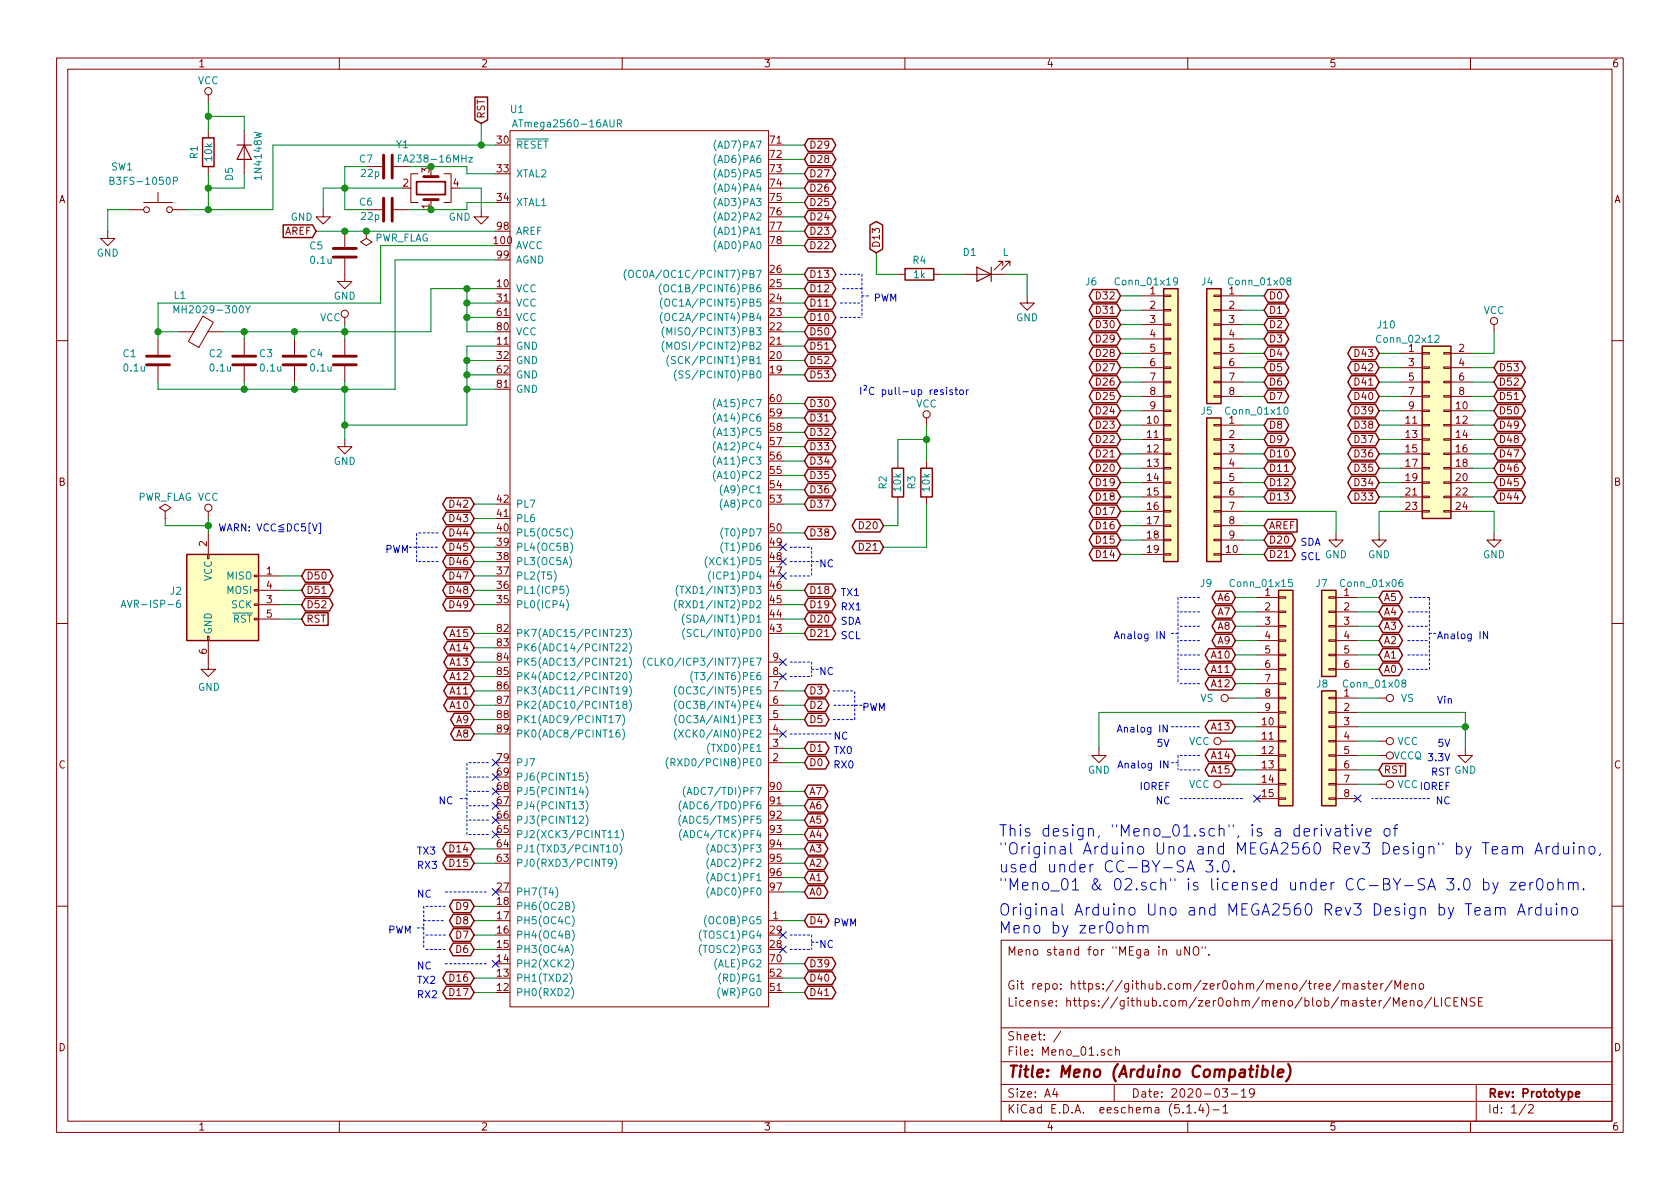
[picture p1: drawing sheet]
EESchema Schematic File Version 4
LIBS:Meno_01-cache
EELAYER 30 0
EELAYER END
$Descr A4 11693 8268
encoding utf-8
Sheet 1 2
Title "Meno (Arduino Compatible)"
Date "2020-03-19"
Rev "Prototype"
Comp ""
Comment1 "License: https://github.com/zer0ohm/meno/blob/master/Meno/LICENSE"
Comment2 "Git repo: https://github.com/zer0ohm/meno/tree/master/Meno"
Comment3 ""
Comment4 "Meno stand for \"MEga in uNO\"."
$EndDescr
Text GLabel 3350 850  1    50   Input ~ 0
RST
Wire Wire Line
	3450 1000 3350 1000
Text GLabel 5600 6200 2    50   BiDi ~ 0
A0
Text GLabel 5600 6100 2    50   BiDi ~ 0
A1
Text GLabel 5600 6000 2    50   BiDi ~ 0
A2
Text GLabel 5600 5900 2    50   BiDi ~ 0
A3
Text GLabel 5600 5800 2    50   BiDi ~ 0
A4
Text GLabel 5600 5700 2    50   BiDi ~ 0
A5
Text GLabel 5600 5600 2    50   BiDi ~ 0
A6
Text GLabel 5600 5500 2    50   BiDi ~ 0
A7
Wire Wire Line
	5600 6200 5450 6200
Wire Wire Line
	5450 6100 5600 6100
Wire Wire Line
	5600 6000 5450 6000
Wire Wire Line
	5450 5900 5600 5900
Wire Wire Line
	5600 5800 5450 5800
Wire Wire Line
	5450 5700 5600 5700
Wire Wire Line
	5600 5600 5450 5600
Wire Wire Line
	5450 5500 5600 5500
Wire Wire Line
	3450 5100 3300 5100
Text GLabel 3300 5100 0    50   BiDi ~ 0
A8
Text GLabel 3300 5000 0    50   BiDi ~ 0
A9
Text GLabel 3300 4900 0    50   BiDi ~ 0
A10
Wire Wire Line
	3450 5000 3300 5000
Wire Wire Line
	3450 4900 3300 4900
Text GLabel 3300 4800 0    50   BiDi ~ 0
A11
Text GLabel 3300 4700 0    50   BiDi ~ 0
A12
Text GLabel 3300 4600 0    50   BiDi ~ 0
A13
Wire Wire Line
	3450 4800 3300 4800
Wire Wire Line
	3300 4700 3450 4700
Wire Wire Line
	3450 4600 3300 4600
Text GLabel 3300 4500 0    50   BiDi ~ 0
A14
Text GLabel 3300 4400 0    50   BiDi ~ 0
A15
Wire Wire Line
	3450 4500 3300 4500
Wire Wire Line
	3300 4400 3450 4400
$Comp
L Connector:AVR-ISP-6 J2
U 1 1
P 1550 4200
F 0 "J2" H 1271 4296 50  0000 R CNN
F 1 "AVR-ISP-6" H 1271 4205 50  0000 R CNN
F 2 "Connector_PinHeader_2.54mm:PinHeader_2x03_P2.54mm_Vertical" V 1300 4250 50  0001 C CNN
F 3 " ~" H 275 3650 50  0001 C CNN
	1    1550 4200
	1    0    0    -1  
$EndComp
$Comp
L power:VCC #PWR03
U 1 1
P 1450 3600
F 0 "#PWR03" H 1450 3450 50  0001 C CNN
F 1 "VCC" H 1450 3750 50  0000 C CNN
F 2 "" H 1450 3600 50  0001 C CNN
F 3 "" H 1450 3600 50  0001 C CNN
	1    1450 3600
	1    0    0    -1  
$EndComp
$Comp
L power:GND #PWR04
U 1 1
P 1450 4600
F 0 "#PWR04" H 1450 4350 50  0001 C CNN
F 1 "GND" H 1455 4427 50  0000 C CNN
F 2 "" H 1450 4600 50  0001 C CNN
F 3 "" H 1450 4600 50  0001 C CNN
	1    1450 4600
	1    0    0    -1  
$EndComp
Text GLabel 2100 4300 2    50   Input ~ 0
RST
Wire Wire Line
	2100 4300 1950 4300
Wire Wire Line
	2100 4200 1950 4200
Wire Wire Line
	2100 4000 1950 4000
Wire Wire Line
	1950 4100 2100 4100
Text Notes 2250 3700 2    50   ~ 0
WARN: VCC≦DC5[V]
Text GLabel 5600 5300 2    50   BiDi ~ 0
D0
Text GLabel 5600 5200 2    50   BiDi ~ 0
D1
Wire Wire Line
	5450 5200 5600 5200
Wire Wire Line
	5600 5300 5450 5300
Text GLabel 5600 4300 2    50   BiDi ~ 0
D20
Text GLabel 5600 4400 2    50   BiDi ~ 0
D21
Wire Wire Line
	5600 4400 5450 4400
Wire Wire Line
	5450 4300 5600 4300
Text GLabel 5600 4200 2    50   BiDi ~ 0
D19
Text Notes 5950 5350 2    50   ~ 0
RX0
Wire Wire Line
	5600 4200 5450 4200
Text GLabel 5600 4100 2    50   BiDi ~ 0
D18
Wire Wire Line
	5600 4100 5450 4100
Text GLabel 5600 4800 2    50   BiDi ~ 0
D3
Text GLabel 5600 4900 2    50   BiDi ~ 0
D2
Wire Wire Line
	5600 4900 5450 4900
Wire Wire Line
	5450 5000 5600 5000
Text GLabel 5600 5000 2    50   BiDi ~ 0
D5
Wire Wire Line
	5600 4800 5450 4800
Text GLabel 5600 3700 2    50   BiDi ~ 0
D38
Wire Wire Line
	5600 3700 5450 3700
Text GLabel 5600 6400 2    50   BiDi ~ 0
D4
Wire Wire Line
	5450 6400 5600 6400
Wire Wire Line
	3450 4200 3300 4200
Text GLabel 3300 4100 0    50   BiDi ~ 0
D48
Text GLabel 3300 4000 0    50   BiDi ~ 0
D47
Text GLabel 3300 3900 0    50   BiDi ~ 0
D46
Text GLabel 3300 3800 0    50   BiDi ~ 0
D45
Wire Wire Line
	3300 4100 3450 4100
Wire Wire Line
	3300 4000 3450 4000
Wire Wire Line
	3300 3900 3450 3900
Wire Wire Line
	3300 3800 3450 3800
Text GLabel 3300 3700 0    50   BiDi ~ 0
D44
Text GLabel 3300 3600 0    50   BiDi ~ 0
D43
Text GLabel 3300 3500 0    50   BiDi ~ 0
D42
Wire Wire Line
	3450 3700 3300 3700
Wire Wire Line
	3300 3600 3450 3600
Wire Wire Line
	3450 3500 3300 3500
Text Notes 2850 3850 2    50   ~ 0
PWM
Text Notes 5850 4450 0    50   ~ 0
SCL
Text Notes 5850 4350 0    50   ~ 0
SDA
Text GLabel 5600 6900 2    50   BiDi ~ 0
D41
Wire Wire Line
	5450 6900 5600 6900
Text GLabel 5600 6800 2    50   BiDi ~ 0
D40
Wire Wire Line
	5600 6800 5450 6800
Text GLabel 5600 3500 2    50   BiDi ~ 0
D37
Text GLabel 5600 3400 2    50   BiDi ~ 0
D36
Text GLabel 5600 3300 2    50   BiDi ~ 0
D35
Text GLabel 5600 3200 2    50   BiDi ~ 0
D34
Text GLabel 5600 3100 2    50   BiDi ~ 0
D33
Text GLabel 5600 3000 2    50   BiDi ~ 0
D32
Text GLabel 5600 2900 2    50   BiDi ~ 0
D31
Text GLabel 5600 2800 2    50   BiDi ~ 0
D30
Wire Wire Line
	5600 3500 5450 3500
Wire Wire Line
	5450 3400 5600 3400
Wire Wire Line
	5600 3300 5450 3300
Wire Wire Line
	5450 3200 5600 3200
Wire Wire Line
	5600 3100 5450 3100
Wire Wire Line
	5450 3000 5600 3000
Wire Wire Line
	5450 2900 5600 2900
Wire Wire Line
	5450 2800 5600 2800
Text GLabel 3300 6000 0    50   BiDi ~ 0
D15
Text Notes 2900 6050 0    50   ~ 0
RX3
Wire Wire Line
	3450 5900 3300 5900
Text GLabel 3300 5900 0    50   BiDi ~ 0
D14
Wire Wire Line
	3300 6000 3450 6000
Text Notes 2900 5950 0    50   ~ 0
TX3
Text GLabel 5600 6700 2    50   BiDi ~ 0
D39
Wire Wire Line
	5450 6700 5600 6700
Text Notes 5850 4150 0    50   ~ 0
TX1
Text Notes 5850 4250 0    50   ~ 0
RX1
$Comp
L power:VCC #PWR07
U 1 1
P 2400 2250
F 0 "#PWR07" H 2400 2100 50  0001 C CNN
F 1 "VCC" H 2300 2300 50  0000 C CNN
F 2 "" H 2400 2250 50  0001 C CNN
F 3 "" H 2400 2250 50  0001 C CNN
	1    2400 2250
	1    0    0    -1  
$EndComp
Text GLabel 2100 4200 2    50   BiDi ~ 0
D52
Text GLabel 2100 4100 2    50   BiDi ~ 0
D51
Text GLabel 2100 4000 2    50   BiDi ~ 0
D50
$Comp
L Device:C C5
U 1 1
P 2400 1750
F 0 "C5" H 2150 1800 50  0000 L CNN
F 1 "0.1u" H 2150 1700 50  0000 L CNN
F 2 "Capacitor_SMD:C_0805_2012Metric_Pad1.15x1.40mm_HandSolder" H 2438 1600 50  0001 C CNN
F 3 "http://akizukidenshi.com/download/ds/murata/grm219f11h104za01.pdf" H 2400 1750 50  0001 C CNN
	1    2400 1750
	1    0    0    -1  
$EndComp
$Comp
L Device:Ferrite_Bead L1
U 1 1
P 1400 2300
F 0 "L1" V 1650 2400 50  0000 L CNN
F 1 "MH2029-300Y" V 1550 1950 50  0000 L CNN
F 2 "Inductor_SMD:L_0805_2012Metric_Pad1.15x1.40mm_HandSolder" V 1330 2300 50  0001 C CNN
F 3 "https://www.bourns.com/docs/Product-Datasheets/mh.pdf" H 1400 2300 50  0001 C CNN
	1    1400 2300
	0    -1   -1   0   
$EndComp
Wire Wire Line
	2400 2250 2400 2300
Text GLabel 3300 4200 0    50   BiDi ~ 0
D49
Text Notes 3050 5600 0    50   ~ 0
NC
Wire Wire Line
	1450 900  1450 800 
$Comp
L Device:D D5
U 1 1
P 1700 1050
F 0 "D5" H 1800 950 50  0000 L CNN
F 1 "1N4148W" H 1550 1150 50  0000 L CNN
F 2 "SOD123(F)-HandSolder:D_SOD-123" H 1700 1050 50  0001 C CNN
F 3 "https://www.diodes.com/assets/Datasheets/ds30086.pdf" H 1700 1050 50  0001 C CNN
	1    1700 1050
	0    1    1    0   
$EndComp
Wire Wire Line
	1450 800  1700 800 
Connection ~ 1450 1300
Wire Wire Line
	1450 1300 1450 1200
$Comp
L power:GND #PWR01
U 1 1
P 750 1600
F 0 "#PWR01" H 750 1350 50  0001 C CNN
F 1 "GND" H 750 1450 50  0000 C CNN
F 2 "" H 750 1600 50  0001 C CNN
F 3 "" H 750 1600 50  0001 C CNN
	1    750  1600
	1    0    0    -1  
$EndComp
$Comp
L Switch:SW_Push SW1
U 1 1
P 1100 1450
F 0 "SW1" H 850 1750 50  0000 C CNN
F 1 "B3FS-1050P" H 1000 1650 50  0000 C CNN
F 2 "Button_Switch_SMD:SW_SPST_B3U-1000P" H 1100 1650 50  0001 C CNN
F 3 "https://omronfs.omron.com/en_US/ecb/products/pdf/en-b3u.pdf" H 1100 1650 50  0001 C CNN
	1    1100 1450
	1    0    0    -1  
$EndComp
Text Notes 7750 4450 0    50   ~ 0
Analog IN
Wire Notes Line
	8200 5300 8150 5300
Wire Notes Line
	8350 5350 8200 5350
Wire Notes Line
	8350 5250 8200 5250
Wire Notes Line
	8350 4750 8200 4750
Wire Notes Line
	8350 4650 8200 4650
Text Notes 7775 5350 0    50   ~ 0
Analog IN
Wire Notes Line
	8350 4150 8200 4150
Wire Notes Line
	8350 4250 8200 4250
Wire Notes Line
	8350 4350 8200 4350
Wire Notes Line
	8350 4450 8200 4450
Wire Notes Line
	8350 4550 8200 4550
Wire Notes Line
	8200 4400 8150 4400
Wire Notes Line
	9950 4400 10000 4400
Wire Notes Line
	9800 4250 9950 4250
Wire Notes Line
	9800 4350 9950 4350
Wire Notes Line
	9800 4450 9950 4450
Wire Notes Line
	9800 4550 9950 4550
Wire Notes Line
	9950 4150 9800 4150
Wire Notes Line
	9950 4650 9950 4150
Wire Notes Line
	9800 4650 9950 4650
Text Notes 10100 5400 2    50   ~ 0
RST
Text Notes 10000 4900 0    50   ~ 0
Vin
Text Notes 10100 5200 2    50   ~ 0
5V
Text Notes 10100 5300 2    50   ~ 0
3.3V
$Comp
L power:VCCQ #PWR016
U 1 1
P 9600 5250
F 0 "#PWR016" H 9600 5100 50  0001 C CNN
F 1 "VCCQ" V 9600 5450 50  0000 C CNN
F 2 "" H 9600 5250 50  0001 C CNN
F 3 "" H 9600 5250 50  0001 C CNN
	1    9600 5250
	0    1    1    0   
$EndComp
Wire Wire Line
	9750 2450 9600 2450
Wire Wire Line
	9750 2550 9600 2550
Wire Wire Line
	9600 2650 9750 2650
Wire Wire Line
	9750 2750 9600 2750
Wire Wire Line
	9600 2850 9750 2850
Wire Wire Line
	9750 2950 9600 2950
Wire Wire Line
	9600 3050 9750 3050
Wire Wire Line
	9750 3150 9600 3150
Wire Wire Line
	9600 3250 9750 3250
Wire Wire Line
	9750 3350 9600 3350
Wire Wire Line
	9600 3450 9750 3450
Wire Wire Line
	9450 4650 9600 4650
Wire Wire Line
	9450 4550 9600 4550
Wire Wire Line
	8600 5350 8750 5350
Wire Wire Line
	8600 5250 8750 5250
Wire Wire Line
	8750 4750 8600 4750
Wire Wire Line
	8750 4650 8600 4650
Wire Wire Line
	8750 4550 8600 4550
Wire Wire Line
	8750 4450 8600 4450
Text GLabel 9600 2950 0    50   BiDi ~ 0
D38
Wire Wire Line
	8750 4250 8600 4250
Wire Wire Line
	8750 4150 8600 4150
Text Notes 10100 5500 2    50   ~ 0
IOREF
Wire Wire Line
	9450 5250 9600 5250
$Comp
L power:VCC #PWR017
U 1 1
P 9600 5450
F 0 "#PWR017" H 9600 5300 50  0001 C CNN
F 1 "VCC" V 9600 5650 50  0000 C CNN
F 2 "" H 9600 5450 50  0001 C CNN
F 3 "" H 9600 5450 50  0001 C CNN
	1    9600 5450
	0    1    1    0   
$EndComp
$Comp
L power:VCC #PWR015
U 1 1
P 9600 5150
F 0 "#PWR015" H 9600 5000 50  0001 C CNN
F 1 "VCC" V 9600 5350 50  0000 C CNN
F 2 "" H 9600 5150 50  0001 C CNN
F 3 "" H 9600 5150 50  0001 C CNN
	1    9600 5150
	0    1    1    0   
$EndComp
Wire Wire Line
	9600 5450 9450 5450
Wire Wire Line
	9450 5350 9600 5350
Wire Wire Line
	9600 5150 9450 5150
Text GLabel 9600 5350 2    50   Input ~ 0
RST
Wire Wire Line
	9450 4850 9600 4850
$Comp
L power:VS #PWR014
U 1 1
P 9600 4850
F 0 "#PWR014" H 9400 4700 50  0001 C CNN
F 1 "VS" V 9600 5000 50  0000 L CNN
F 2 "" H 9600 4850 50  0001 C CNN
F 3 "" H 9600 4850 50  0001 C CNN
	1    9600 4850
	0    1    1    0   
$EndComp
Wire Wire Line
	9450 4450 9600 4450
Wire Wire Line
	9600 4350 9450 4350
Wire Wire Line
	9450 4250 9600 4250
Wire Wire Line
	9600 4150 9450 4150
Wire Wire Line
	7950 2450 7800 2450
Wire Wire Line
	7800 2350 7950 2350
Wire Wire Line
	7950 2250 7800 2250
Wire Wire Line
	7800 2150 7950 2150
Wire Wire Line
	7800 2050 7950 2050
Wire Wire Line
	7800 2550 7950 2550
Wire Wire Line
	7950 2650 7800 2650
Wire Wire Line
	7800 2750 7950 2750
Wire Wire Line
	7950 2850 7800 2850
Wire Wire Line
	7800 2950 7950 2950
Wire Wire Line
	7950 3050 7800 3050
Wire Wire Line
	7800 3150 7950 3150
Wire Wire Line
	7950 3250 7800 3250
Wire Wire Line
	7950 3450 7800 3450
Wire Wire Line
	7950 3350 7800 3350
Wire Wire Line
	7950 3550 7800 3550
Wire Wire Line
	7950 3650 7800 3650
Wire Wire Line
	7950 3750 7800 3750
Wire Wire Line
	7950 3850 7800 3850
Wire Wire Line
	8800 3450 8650 3450
Wire Wire Line
	8650 3350 8800 3350
Wire Wire Line
	8800 3250 8650 3250
Wire Wire Line
	8650 3150 8800 3150
Wire Wire Line
	8800 2750 8650 2750
Wire Wire Line
	8650 2650 8800 2650
Wire Wire Line
	8650 2950 8800 2950
Wire Wire Line
	8800 3050 8650 3050
Wire Wire Line
	8650 2450 8800 2450
Wire Wire Line
	8800 2550 8650 2550
Wire Wire Line
	8650 2350 8800 2350
Wire Wire Line
	8800 2250 8650 2250
Wire Wire Line
	8800 2150 8650 2150
Wire Wire Line
	8650 2050 8800 2050
Text GLabel 5600 2600 2    50   BiDi ~ 0
D53
Wire Wire Line
	5450 2600 5600 2600
Wire Wire Line
	5600 2300 5450 2300
Wire Wire Line
	5450 2400 5600 2400
Wire Wire Line
	5600 2500 5450 2500
Wire Wire Line
	5600 1900 5450 1900
Wire Wire Line
	5450 2000 5600 2000
Wire Wire Line
	5600 2100 5450 2100
Wire Wire Line
	5450 2200 5600 2200
Text GLabel 5600 2200 2    50   BiDi ~ 0
D10
Text GLabel 5600 2100 2    50   BiDi ~ 0
D11
Text GLabel 5600 2000 2    50   BiDi ~ 0
D12
NoConn ~ 3450 5500
NoConn ~ 3450 5600
NoConn ~ 3450 5700
NoConn ~ 3450 5800
Text GLabel 2200 1600 0    50   Input ~ 0
AREF
Wire Wire Line
	3450 2300 3250 2300
Wire Wire Line
	3450 2000 3250 2000
Wire Wire Line
	3450 2100 3250 2100
Wire Wire Line
	3450 2200 3250 2200
Wire Wire Line
	3250 2300 3250 2200
Connection ~ 3250 2100
Wire Wire Line
	3250 2100 3250 2000
Connection ~ 3250 2200
Wire Wire Line
	3250 2200 3250 2100
Wire Wire Line
	3450 1700 2650 1700
$Comp
L Device:C C4
U 1 1
P 2400 2500
F 0 "C4" H 2150 2550 50  0000 L CNN
F 1 "0.1u" H 2150 2450 50  0000 L CNN
F 2 "Capacitor_SMD:C_0805_2012Metric_Pad1.15x1.40mm_HandSolder" H 2438 2350 50  0001 C CNN
F 3 "http://akizukidenshi.com/download/ds/murata/grm219f11h104za01.pdf" H 2400 2500 50  0001 C CNN
	1    2400 2500
	1    0    0    -1  
$EndComp
$Comp
L Device:C C3
U 1 1
P 2050 2500
F 0 "C3" H 1800 2550 50  0000 L CNN
F 1 "0.1u" H 1800 2450 50  0000 L CNN
F 2 "Capacitor_SMD:C_0805_2012Metric_Pad1.15x1.40mm_HandSolder" H 2088 2350 50  0001 C CNN
F 3 "http://akizukidenshi.com/download/ds/murata/grm219f11h104za01.pdf" H 2050 2500 50  0001 C CNN
	1    2050 2500
	1    0    0    -1  
$EndComp
$Comp
L Device:C C2
U 1 1
P 1700 2500
F 0 "C2" H 1450 2550 50  0000 L CNN
F 1 "0.1u" H 1450 2450 50  0000 L CNN
F 2 "Capacitor_SMD:C_0805_2012Metric_Pad1.15x1.40mm_HandSolder" H 1738 2350 50  0001 C CNN
F 3 "http://akizukidenshi.com/download/ds/murata/grm219f11h104za01.pdf" H 1700 2500 50  0001 C CNN
	1    1700 2500
	1    0    0    -1  
$EndComp
$Comp
L Device:C C1
U 1 1
P 1100 2500
F 0 "C1" H 850 2550 50  0000 L CNN
F 1 "0.1u" H 850 2450 50  0000 L CNN
F 2 "Capacitor_SMD:C_0805_2012Metric_Pad1.15x1.40mm_HandSolder" H 1138 2350 50  0001 C CNN
F 3 "http://akizukidenshi.com/download/ds/murata/grm219f11h104za01.pdf" H 1100 2500 50  0001 C CNN
	1    1100 2500
	1    0    0    -1  
$EndComp
Connection ~ 2400 2300
Wire Wire Line
	3450 2400 3250 2400
Wire Wire Line
	3450 2500 3250 2500
Wire Wire Line
	3450 2600 3250 2600
Wire Wire Line
	3450 2700 3250 2700
Wire Wire Line
	3250 2400 3250 2500
Connection ~ 3250 2500
Wire Wire Line
	3250 2500 3250 2600
Connection ~ 3250 2600
Wire Wire Line
	3250 2600 3250 2700
Wire Wire Line
	3450 1800 2750 1800
Wire Wire Line
	2400 1600 2550 1600
$Comp
L power:GND #PWR08
U 1 1
P 2400 3050
F 0 "#PWR08" H 2400 2800 50  0001 C CNN
F 1 "GND" H 2400 2900 50  0000 C CNN
F 2 "" H 2400 3050 50  0001 C CNN
F 3 "" H 2400 3050 50  0001 C CNN
	1    2400 3050
	1    0    0    -1  
$EndComp
Wire Wire Line
	3000 2300 3000 2000
Wire Wire Line
	3000 2000 3250 2000
Connection ~ 3250 2000
Wire Wire Line
	2400 2300 3000 2300
Wire Wire Line
	2650 1700 2650 2100
Wire Wire Line
	2650 2100 1100 2100
$Comp
L power:PWR_FLAG #FLG02
U 1 1
P 2550 1600
F 0 "#FLG02" H 2550 1675 50  0001 C CNN
F 1 "PWR_FLAG" H 2300 1650 50  0000 C CNN
F 2 "" H 2550 1600 50  0001 C CNN
F 3 "~" H 2550 1600 50  0001 C CNN
	1    2550 1600
	-1   0    0    1   
$EndComp
Connection ~ 2550 1600
Wire Wire Line
	2550 1600 3450 1600
Wire Wire Line
	3250 2700 3250 2950
Connection ~ 3250 2700
Connection ~ 2400 2950
Wire Wire Line
	2400 2950 2400 3050
Text Notes 5800 6450 0    50   ~ 0
PWM
NoConn ~ 3450 5300
NoConn ~ 3450 5400
Wire Notes Line
	5500 5100 5800 5100
NoConn ~ 5450 5100
Text Notes 5800 5150 0    50   ~ 0
NC
Text Notes 5800 5250 0    50   ~ 0
TX0
NoConn ~ 5450 4600
NoConn ~ 5450 4700
Text GLabel 8800 3650 2    50   Input ~ 0
AREF
Text GLabel 8800 3750 2    50   BiDi ~ 0
D20
Wire Wire Line
	8800 3650 8650 3650
Wire Wire Line
	8650 3750 8800 3750
Wire Wire Line
	8800 3850 8650 3850
Text GLabel 8800 3850 2    50   BiDi ~ 0
D21
Wire Wire Line
	8750 4350 8600 4350
NoConn ~ 5450 6500
NoConn ~ 5450 6600
NoConn ~ 5450 3800
NoConn ~ 5450 3900
NoConn ~ 5450 4000
Text GLabel 5600 1000 2    50   BiDi ~ 0
D29
Text GLabel 5600 1700 2    50   BiDi ~ 0
D22
Text GLabel 5600 1100 2    50   BiDi ~ 0
D28
Text GLabel 5600 1200 2    50   BiDi ~ 0
D27
Text GLabel 5600 1300 2    50   BiDi ~ 0
D26
Text GLabel 5600 1400 2    50   BiDi ~ 0
D25
Text GLabel 5600 1500 2    50   BiDi ~ 0
D24
Text GLabel 5600 1600 2    50   BiDi ~ 0
D23
Wire Wire Line
	5600 1700 5450 1700
Wire Wire Line
	5450 1600 5600 1600
Wire Wire Line
	5600 1500 5450 1500
Wire Wire Line
	5450 1400 5600 1400
Wire Wire Line
	5600 1300 5450 1300
Wire Wire Line
	5450 1200 5600 1200
Wire Wire Line
	5600 1100 5450 1100
Wire Wire Line
	5450 1000 5600 1000
Text GLabel 3300 6300 0    50   BiDi ~ 0
D9
Wire Wire Line
	3300 6300 3450 6300
Wire Wire Line
	3450 6400 3300 6400
Text GLabel 3300 6400 0    50   BiDi ~ 0
D8
Text GLabel 3300 6900 0    50   BiDi ~ 0
D17
Text Notes 2900 6950 0    50   ~ 0
RX2
Wire Wire Line
	3450 6900 3300 6900
Text GLabel 3300 6800 0    50   BiDi ~ 0
D16
Wire Wire Line
	3450 6800 3300 6800
Text GLabel 3300 6600 0    50   BiDi ~ 0
D6
Wire Wire Line
	3450 6600 3300 6600
Text GLabel 3300 6500 0    50   BiDi ~ 0
D7
Wire Wire Line
	3300 6500 3450 6500
Text Notes 2700 6500 0    50   ~ 0
PWM
Text Notes 2900 6850 0    50   ~ 0
TX2
Text Notes 2900 6250 0    50   ~ 0
NC
Text Notes 2900 6750 0    50   ~ 0
NC
Wire Notes Line
	3100 6200 3400 6200
Wire Notes Line
	3100 6700 3400 6700
$Comp
L ATmega2560-16-AUR:ATmega2560-16AUR U1
U 1 1
P 3550 1000
F 0 "U1" H 3600 1250 50  0000 C CNN
F 1 "ATmega2560-16AUR" H 3950 1150 50  0000 C CNN
F 2 "Package_QFP:TQFP-100_14x14mm_P0.5mm" H 3650 1500 50  0001 C CNN
F 3 "https://ww1.microchip.com/downloads/en/DeviceDoc/Atmel-2549-8-bit-AVR-Microcontroller-ATmega640-1280-1281-2560-2561_datasheet.pdf" H 3650 1500 50  0001 C CNN
	1    3550 1000
	1    0    0    -1  
$EndComp
NoConn ~ 3450 6200
NoConn ~ 3450 6700
Text Notes 10000 4450 0    50   ~ 0
Analog IN
Wire Wire Line
	750  1600 750  1450
Wire Wire Line
	750  1450 900  1450
Wire Wire Line
	3350 850  3350 1000
$Comp
L power:VCC #PWR02
U 1 1
P 1450 700
F 0 "#PWR02" H 1450 550 50  0001 C CNN
F 1 "VCC" H 1450 850 50  0000 C CNN
F 2 "" H 1450 700 50  0001 C CNN
F 3 "" H 1450 700 50  0001 C CNN
	1    1450 700 
	1    0    0    -1  
$EndComp
Text GLabel 5600 1900 2    50   BiDi ~ 0
D13
Text GLabel 6100 1750 1    50   BiDi ~ 0
D13
Wire Wire Line
	6100 1750 6100 1900
Wire Wire Line
	6100 1900 6250 1900
$Comp
L Device:R R4
U 1 1
P 6400 1900
F 0 "R4" V 6300 1900 50  0000 C CNN
F 1 "1k" V 6400 1900 50  0000 C CNN
F 2 "Resistor_SMD:R_0805_2012Metric_Pad1.15x1.40mm_HandSolder" V 6330 1900 50  0001 C CNN
F 3 "https://www.koaglobal.com/-/media/Files/KOA_Global/product/commonpdf/rk73b.pdf" H 6400 1900 50  0001 C CNN
	1    6400 1900
	0    1    1    0   
$EndComp
Wire Wire Line
	6550 1900 6700 1900
$Comp
L Device:LED D1
U 1 1
P 6850 1900
F 0 "D1" H 6950 1750 50  0000 C CNN
F 1 "L" H 6700 1750 50  0000 C CNN
F 2 "LED_SMD:LED_0805_2012Metric_Pad1.15x1.40mm_HandSolder" H 6850 1900 50  0001 C CNN
F 3 "~" H 6850 1900 50  0001 C CNN
	1    6850 1900
	-1   0    0    1   
$EndComp
$Comp
L power:GND #PWR010
U 1 1
P 7150 2050
F 0 "#PWR010" H 7150 1800 50  0001 C CNN
F 1 "GND" H 7150 1900 50  0000 C CNN
F 2 "" H 7150 2050 50  0001 C CNN
F 3 "" H 7150 2050 50  0001 C CNN
	1    7150 2050
	1    0    0    -1  
$EndComp
Wire Wire Line
	7000 1900 7150 1900
Wire Wire Line
	7150 1900 7150 2050
Wire Notes Line
	8200 4150 8200 4750
Wire Wire Line
	8750 4850 8600 4850
$Comp
L power:VS #PWR020
U 1 1
P 8600 4850
F 0 "#PWR020" H 8400 4700 50  0001 C CNN
F 1 "VS" V 8600 5000 50  0000 L CNN
F 2 "" H 8600 4850 50  0001 C CNN
F 3 "" H 8600 4850 50  0001 C CNN
	1    8600 4850
	0    -1   1    0   
$EndComp
Wire Notes Line
	8200 5250 8200 5350
$Comp
L power:VCC #PWR021
U 1 1
P 8550 5150
F 0 "#PWR021" H 8550 5000 50  0001 C CNN
F 1 "VCC" V 8550 5350 50  0000 C CNN
F 2 "" H 8550 5150 50  0001 C CNN
F 3 "" H 8550 5150 50  0001 C CNN
	1    8550 5150
	0    -1   1    0   
$EndComp
Wire Wire Line
	8550 5150 8750 5150
Text Notes 7770 5100 0    50   ~ 0
Analog IN
Wire Notes Line
	8350 5050 8150 5050
Text Notes 8145 5200 2    50   ~ 0
5V
$Comp
L power:VCC #PWR022
U 1 1
P 8550 5450
F 0 "#PWR022" H 8550 5300 50  0001 C CNN
F 1 "VCC" V 8550 5650 50  0000 C CNN
F 2 "" H 8550 5450 50  0001 C CNN
F 3 "" H 8550 5450 50  0001 C CNN
	1    8550 5450
	0    -1   1    0   
$EndComp
Wire Wire Line
	8550 5450 8750 5450
Text Notes 8150 5500 2    50   ~ 0
IOREF
Text Notes 8150 5600 2    50   ~ 0
NC
Wire Notes Line
	9950 5550 9550 5550
Text Notes 10100 5600 2    50   ~ 0
NC
Wire Notes Line
	8650 5550 8200 5550
Wire Wire Line
	2400 2700 2750 2700
Text Notes 6950 6200 0    79   ~ 0
This design, "Meno_01.sch", is a derivative of \n"Original Arduino Uno and MEGA2560 Rev3 Design" by Team Arduino, \nused under CC-BY-SA 3.0. \n"Meno_01 & 02.sch" is licensed under CC-BY-SA 3.0 by zer0ohm.
Text Notes 6950 6500 0    79   ~ 0
Original Arduino Uno and MEGA2560 Rev3 Design by Team Arduino\nMeno by zer0ohm
Wire Notes Line
	3400 5800 3250 5800
Wire Notes Line
	3400 5300 3250 5300
Wire Notes Line
	3400 5400 3250 5400
Wire Notes Line
	3400 5500 3250 5500
Wire Notes Line
	3400 5600 3250 5600
Wire Notes Line
	3400 5700 3250 5700
Wire Notes Line
	3250 5550 3200 5550
Wire Notes Line
	3250 5800 3250 5300
Wire Notes Line
	5650 4650 5700 4650
Wire Notes Line
	5500 4700 5650 4700
Wire Notes Line
	5500 4600 5650 4600
Wire Notes Line
	5650 4600 5650 4700
Text Notes 5700 4700 0    50   ~ 0
NC
Wire Notes Line
	5650 6550 5700 6550
Wire Notes Line
	5500 6600 5650 6600
Wire Notes Line
	5500 6500 5650 6500
Wire Notes Line
	5650 6500 5650 6600
Text Notes 5700 6600 0    50   ~ 0
NC
Wire Notes Line
	5500 3800 5650 3800
Wire Notes Line
	5500 4000 5650 4000
Wire Notes Line
	5650 3800 5650 4000
Wire Notes Line
	5500 3900 5700 3900
Text Notes 5700 3950 0    50   ~ 0
NC
Wire Notes Line
	3100 6600 2950 6600
Wire Notes Line
	3100 6300 2950 6300
Wire Notes Line
	3100 6500 2950 6500
Wire Notes Line
	2950 6300 2950 6600
Wire Notes Line
	2950 6400 3100 6400
Wire Notes Line
	2950 6450 2900 6450
Wire Notes Line
	3050 3700 2900 3700
Wire Notes Line
	3050 3900 2900 3900
Wire Notes Line
	2900 3900 2900 3700
Wire Notes Line
	2850 3800 3050 3800
Text Notes 6000 4950 0    50   ~ 0
PWM
Wire Notes Line
	5800 4800 5950 4800
Wire Notes Line
	5800 5000 5950 5000
Wire Notes Line
	5950 5000 5950 4800
Wire Notes Line
	6000 4900 5800 4900
Text Notes 6250 2100 2    50   ~ 0
PWM
Wire Notes Line
	5850 2200 6000 2200
Wire Notes Line
	5850 1900 6000 1900
Wire Notes Line
	5850 2100 6000 2100
Wire Notes Line
	6000 1900 6000 2200
Wire Notes Line
	6000 2000 5850 2000
Wire Notes Line
	6000 2050 6050 2050
Wire Wire Line
	2400 2950 3250 2950
Wire Wire Line
	10400 2550 10250 2550
Wire Wire Line
	10400 2650 10250 2650
Wire Wire Line
	10400 2750 10250 2750
Wire Wire Line
	10400 2850 10250 2850
Wire Wire Line
	10250 2950 10400 2950
Wire Wire Line
	10400 3050 10250 3050
Wire Wire Line
	10250 3150 10400 3150
Wire Wire Line
	10400 3250 10250 3250
Wire Wire Line
	10250 3350 10400 3350
Wire Wire Line
	10400 3450 10250 3450
$Comp
L power:GND #PWR019
U 1 1
P 10400 3700
F 0 "#PWR019" H 10400 3450 50  0001 C CNN
F 1 "GND" H 10400 3550 50  0000 C CNN
F 2 "" H 10400 3700 50  0001 C CNN
F 3 "" H 10400 3700 50  0001 C CNN
	1    10400 3700
	1    0    0    -1  
$EndComp
$Comp
L power:GND #PWR013
U 1 1
P 9600 3700
F 0 "#PWR013" H 9600 3450 50  0001 C CNN
F 1 "GND" H 9600 3550 50  0000 C CNN
F 2 "" H 9600 3700 50  0001 C CNN
F 3 "" H 9600 3700 50  0001 C CNN
	1    9600 3700
	1    0    0    -1  
$EndComp
Wire Wire Line
	10250 3550 10400 3550
Wire Wire Line
	10400 3550 10400 3700
Wire Wire Line
	9750 3550 9600 3550
Wire Wire Line
	9600 3550 9600 3700
Wire Wire Line
	1450 1300 1450 1450
Connection ~ 1450 1450
Wire Wire Line
	1700 1200 1700 1300
Wire Wire Line
	1700 1300 1450 1300
Wire Wire Line
	1700 900  1700 800 
$Comp
L power:GND #PWR06
U 1 1
P 2400 1900
F 0 "#PWR06" H 2400 1650 50  0001 C CNN
F 1 "GND" H 2400 1750 50  0000 C CNN
F 2 "" H 2400 1900 50  0001 C CNN
F 3 "" H 2400 1900 50  0001 C CNN
	1    2400 1900
	1    0    0    -1  
$EndComp
$Comp
L Connector_Generic:Conn_02x12_Odd_Even J10
U 1 1
P 9950 2950
F 0 "J10" H 9650 3650 50  0000 C CNN
F 1 "Conn_02x12" H 9800 3550 50  0000 C CNN
F 2 "Connector_PinSocket_2.54mm:PinSocket_2x12_P2.54mm_Vertical" H 9950 2950 50  0001 C CNN
F 3 "~" H 9950 2950 50  0001 C CNN
	1    9950 2950
	1    0    0    -1  
$EndComp
$Comp
L Device:R R3
U 1 1
P 6450 3350
F 0 "R3" V 6550 3350 50  0000 C CNN
F 1 "10k" V 6450 3350 50  0000 C CNN
F 2 "Resistor_SMD:R_0805_2012Metric_Pad1.15x1.40mm_HandSolder" V 6380 3350 50  0001 C CNN
F 3 "https://www.koaglobal.com/-/media/Files/KOA_Global/product/commonpdf/rk73b.pdf" H 6450 3350 50  0001 C CNN
	1    6450 3350
	-1   0    0    1   
$EndComp
$Comp
L Device:R R2
U 1 1
P 6250 3350
F 0 "R2" V 6350 3350 50  0000 C CNN
F 1 "10k" V 6250 3350 50  0000 C CNN
F 2 "Resistor_SMD:R_0805_2012Metric_Pad1.15x1.40mm_HandSolder" V 6180 3350 50  0001 C CNN
F 3 "https://www.koaglobal.com/-/media/Files/KOA_Global/product/commonpdf/rk73b.pdf" H 6250 3350 50  0001 C CNN
	1    6250 3350
	-1   0    0    1   
$EndComp
Text GLabel 6150 3650 0    50   BiDi ~ 0
D20
Text GLabel 6150 3800 0    50   BiDi ~ 0
D21
Wire Wire Line
	6250 3500 6250 3650
Wire Wire Line
	6450 3500 6450 3800
$Comp
L power:VCC #PWR09
U 1 1
P 6450 2950
F 0 "#PWR09" H 6450 2800 50  0001 C CNN
F 1 "VCC" H 6450 3100 50  0000 C CNN
F 2 "" H 6450 2950 50  0001 C CNN
F 3 "" H 6450 2950 50  0001 C CNN
	1    6450 2950
	1    0    0    -1  
$EndComp
Wire Wire Line
	6450 2950 6450 3050
Wire Wire Line
	6450 3050 6250 3050
Connection ~ 6450 3050
Wire Wire Line
	6150 3650 6250 3650
Wire Wire Line
	6150 3800 6450 3800
Text Notes 6750 2750 2    50   ~ 0
I²C pull-up resistor
Text GLabel 5600 2500 2    50   BiDi ~ 0
D52
Text GLabel 5600 2400 2    50   BiDi ~ 0
D51
Text GLabel 5600 2300 2    50   BiDi ~ 0
D50
Connection ~ 2400 2700
Wire Wire Line
	2400 2700 2400 2950
Wire Wire Line
	2400 2650 2400 2700
Wire Wire Line
	2050 2650 2050 2700
Connection ~ 2050 2700
Wire Wire Line
	2050 2700 2400 2700
Wire Wire Line
	2050 2350 2050 2300
Connection ~ 2050 2300
Wire Wire Line
	2050 2300 2400 2300
Wire Wire Line
	2400 2300 2400 2350
Wire Wire Line
	2750 1800 2750 2700
Text GLabel 8800 2050 2    50   BiDi ~ 0
D0
Text GLabel 8800 2150 2    50   BiDi ~ 0
D1
Text GLabel 8800 2250 2    50   BiDi ~ 0
D2
Text GLabel 8800 2350 2    50   BiDi ~ 0
D3
Text GLabel 8800 2550 2    50   BiDi ~ 0
D5
Text GLabel 8800 2450 2    50   BiDi ~ 0
D4
Text GLabel 8800 3050 2    50   BiDi ~ 0
D9
Text GLabel 8800 2950 2    50   BiDi ~ 0
D8
Text GLabel 8800 2650 2    50   BiDi ~ 0
D6
Text GLabel 8800 2750 2    50   BiDi ~ 0
D7
Text GLabel 8800 3150 2    50   BiDi ~ 0
D10
Text GLabel 8800 3250 2    50   BiDi ~ 0
D11
Text GLabel 8800 3350 2    50   BiDi ~ 0
D12
Text GLabel 8800 3450 2    50   BiDi ~ 0
D13
Text GLabel 7800 3150 0    50   BiDi ~ 0
D21
Text GLabel 7800 3250 0    50   BiDi ~ 0
D20
Text GLabel 7800 3550 0    50   BiDi ~ 0
D17
Text GLabel 7800 3650 0    50   BiDi ~ 0
D16
Text GLabel 7800 3450 0    50   BiDi ~ 0
D18
Text GLabel 7800 3350 0    50   BiDi ~ 0
D19
Text GLabel 7800 3850 0    50   BiDi ~ 0
D14
Text GLabel 7800 3750 0    50   BiDi ~ 0
D15
Text GLabel 7800 2350 0    50   BiDi ~ 0
D29
Text GLabel 7800 3050 0    50   BiDi ~ 0
D22
Text GLabel 7800 2450 0    50   BiDi ~ 0
D28
Text GLabel 7800 2550 0    50   BiDi ~ 0
D27
Text GLabel 7800 2650 0    50   BiDi ~ 0
D26
Text GLabel 7800 2750 0    50   BiDi ~ 0
D25
Text GLabel 7800 2850 0    50   BiDi ~ 0
D24
Text GLabel 7800 2950 0    50   BiDi ~ 0
D23
Text GLabel 7800 2250 0    50   BiDi ~ 0
D30
Text GLabel 7800 2150 0    50   BiDi ~ 0
D31
Text GLabel 7800 2050 0    50   BiDi ~ 0
D32
Text GLabel 9600 4650 2    50   BiDi ~ 0
A0
Text GLabel 9600 4550 2    50   BiDi ~ 0
A1
Text GLabel 9600 4450 2    50   BiDi ~ 0
A2
Text GLabel 9600 4350 2    50   BiDi ~ 0
A3
Text GLabel 9600 4250 2    50   BiDi ~ 0
A4
Text GLabel 9600 4150 2    50   BiDi ~ 0
A5
Text GLabel 8600 4350 0    50   BiDi ~ 0
A8
Text GLabel 8600 4450 0    50   BiDi ~ 0
A9
Text GLabel 8600 4550 0    50   BiDi ~ 0
A10
Text GLabel 8600 4650 0    50   BiDi ~ 0
A11
Text GLabel 8600 4750 0    50   BiDi ~ 0
A12
Text GLabel 8600 5050 0    50   BiDi ~ 0
A13
Text GLabel 8600 5250 0    50   BiDi ~ 0
A14
Text GLabel 8600 5350 0    50   BiDi ~ 0
A15
Text GLabel 8600 4250 0    50   BiDi ~ 0
A7
Text GLabel 8600 4150 0    50   BiDi ~ 0
A6
Text GLabel 10400 3050 2    50   BiDi ~ 0
D48
Text GLabel 10400 3150 2    50   BiDi ~ 0
D47
Text GLabel 10400 3250 2    50   BiDi ~ 0
D46
Text GLabel 10400 3350 2    50   BiDi ~ 0
D45
Text GLabel 10400 3450 2    50   BiDi ~ 0
D44
Text GLabel 9600 2450 0    50   BiDi ~ 0
D43
Text GLabel 9600 2550 0    50   BiDi ~ 0
D42
Text GLabel 10400 2950 2    50   BiDi ~ 0
D49
Text GLabel 10400 2550 2    50   BiDi ~ 0
D53
Text GLabel 10400 2650 2    50   BiDi ~ 0
D52
Text GLabel 10400 2750 2    50   BiDi ~ 0
D51
Text GLabel 10400 2850 2    50   BiDi ~ 0
D50
Text GLabel 9600 2650 0    50   BiDi ~ 0
D41
Text GLabel 9600 2750 0    50   BiDi ~ 0
D40
Text GLabel 9600 2850 0    50   BiDi ~ 0
D39
Text GLabel 9600 3050 0    50   BiDi ~ 0
D37
Text GLabel 9600 3150 0    50   BiDi ~ 0
D36
Text GLabel 9600 3250 0    50   BiDi ~ 0
D35
Text GLabel 9600 3350 0    50   BiDi ~ 0
D34
Text GLabel 9600 3450 0    50   BiDi ~ 0
D33
$Sheet
S 0    8450 1150 450 
U 5E4DD525
F0 "USB_Regulator_Other" 50
F1 "Meno_02.sch" 50
$EndSheet
$Comp
L power:VCC #PWR018
U 1 1
P 10400 2300
F 0 "#PWR018" H 10400 2150 50  0001 C CNN
F 1 "VCC" H 10400 2450 50  0000 C CNN
F 2 "" H 10400 2300 50  0001 C CNN
F 3 "" H 10400 2300 50  0001 C CNN
	1    10400 2300
	1    0    0    -1  
$EndComp
Wire Wire Line
	10250 2450 10400 2450
Wire Wire Line
	10400 2450 10400 2300
Wire Wire Line
	6450 3050 6450 3200
Wire Wire Line
	6250 3050 6250 3200
Wire Wire Line
	1300 1450 1450 1450
Wire Wire Line
	1450 3600 1450 3650
Connection ~ 1450 3650
Wire Wire Line
	1450 3650 1450 3700
$Comp
L power:PWR_FLAG #FLG01
U 1 1
P 1150 3600
F 0 "#FLG01" H 1150 3675 50  0001 C CNN
F 1 "PWR_FLAG" H 1150 3750 50  0000 C CNN
F 2 "" H 1150 3600 50  0001 C CNN
F 3 "~" H 1150 3600 50  0001 C CNN
	1    1150 3600
	1    0    0    -1  
$EndComp
Wire Wire Line
	1150 3650 1150 3600
Wire Wire Line
	1150 3650 1450 3650
Wire Wire Line
	1100 2650 1100 2700
Wire Wire Line
	1700 2350 1700 2300
Wire Wire Line
	1700 2300 2050 2300
Wire Wire Line
	1700 2650 1700 2700
Connection ~ 1700 2700
Wire Wire Line
	1700 2700 2050 2700
Wire Wire Line
	1700 2300 1550 2300
Connection ~ 1700 2300
Wire Wire Line
	1100 2100 1100 2300
Wire Wire Line
	1250 2300 1100 2300
Wire Wire Line
	1100 2700 1700 2700
Connection ~ 1100 2300
Wire Wire Line
	1100 2300 1100 2350
Wire Wire Line
	1450 1450 1900 1450
Wire Wire Line
	1900 1450 1900 1000
Wire Wire Line
	1450 700  1450 800 
Connection ~ 1450 800 
$Comp
L Device:R R1
U 1 1
P 1450 1050
F 0 "R1" V 1350 1050 50  0000 C CNN
F 1 "10k" V 1450 1050 50  0000 C CNN
F 2 "Resistor_SMD:R_0805_2012Metric_Pad1.15x1.40mm_HandSolder" V 1380 1050 50  0001 C CNN
F 3 "https://www.koaglobal.com/-/media/Files/KOA_Global/product/commonpdf/rk73b.pdf" H 1450 1050 50  0001 C CNN
	1    1450 1050
	1    0    0    -1  
$EndComp
Connection ~ 3350 1000
Wire Wire Line
	1900 1000 3350 1000
Wire Wire Line
	2800 1300 2400 1300
Wire Wire Line
	3000 1450 3250 1450
Wire Wire Line
	3000 1150 3250 1150
Connection ~ 3000 1450
Connection ~ 3000 1150
Wire Wire Line
	2850 1150 3000 1150
Wire Wire Line
	2850 1450 3000 1450
$Comp
L Device:Crystal_GND24 Y1
U 1 1
P 3000 1300
F 0 "Y1" V 3300 1450 50  0000 L CNN
F 1 "FA238-16MHz" V 3200 1000 50  0000 L CNN
F 2 "Crystal:Crystal_SMD_SeikoEpson_FA238-4Pin_3.2x2.5mm_HandSoldering" H 3000 1300 50  0001 C CNN
F 3 "~" H 3000 1300 50  0001 C CNN
	1    3000 1300
	0    -1   -1   0   
$EndComp
Wire Wire Line
	2400 1300 2400 1450
Connection ~ 2400 1300
Wire Wire Line
	2400 1300 2250 1300
Wire Wire Line
	2400 1450 2550 1450
Wire Wire Line
	2400 1150 2400 1300
Wire Wire Line
	2550 1150 2400 1150
$Comp
L Device:C C6
U 1 1
P 2700 1450
F 0 "C6" V 2750 1550 50  0000 L CNN
F 1 "22p" V 2650 1500 50  0000 L CNN
F 2 "Capacitor_SMD:C_0805_2012Metric_Pad1.15x1.40mm_HandSolder" H 2738 1300 50  0001 C CNN
F 3 "https://psearch.jp.murata.com/capacitor/product/GRM21A5C2D220JW01%23.html" H 2700 1450 50  0001 C CNN
	1    2700 1450
	0    -1   -1   0   
$EndComp
$Comp
L Device:C C7
U 1 1
P 2700 1150
F 0 "C7" V 2750 1250 50  0000 L CNN
F 1 "22p" V 2650 1200 50  0000 L CNN
F 2 "Capacitor_SMD:C_0805_2012Metric_Pad1.15x1.40mm_HandSolder" H 2738 1000 50  0001 C CNN
F 3 "https://psearch.jp.murata.com/capacitor/product/GRM21A5C2D220JW01%23.html" H 2700 1150 50  0001 C CNN
	1    2700 1150
	0    -1   -1   0   
$EndComp
$Comp
L power:GND #PWR0101
U 1 1
P 3350 1450
F 0 "#PWR0101" H 3350 1200 50  0001 C CNN
F 1 "GND" H 3200 1400 50  0000 C CNN
F 2 "" H 3350 1450 50  0001 C CNN
F 3 "" H 3350 1450 50  0001 C CNN
	1    3350 1450
	1    0    0    -1  
$EndComp
Wire Wire Line
	3200 1300 3350 1300
Wire Wire Line
	3250 1450 3250 1400
Wire Wire Line
	3250 1400 3450 1400
Wire Wire Line
	3250 1150 3250 1200
Wire Wire Line
	3250 1200 3450 1200
Wire Wire Line
	3350 1450 3350 1300
Wire Wire Line
	2250 1300 2250 1450
Wire Wire Line
	2200 1600 2400 1600
Connection ~ 2400 1600
$Comp
L power:GND #PWR0102
U 1 1
P 2250 1450
F 0 "#PWR0102" H 2250 1200 50  0001 C CNN
F 1 "GND" H 2100 1400 50  0000 C CNN
F 2 "" H 2250 1450 50  0001 C CNN
F 3 "" H 2250 1450 50  0001 C CNN
	1    2250 1450
	1    0    0    -1  
$EndComp
$Comp
L Connector_Generic:Conn_01x10 J5
U 1 1
P 8450 3350
F 0 "J5" H 8500 3850 50  0000 C CNN
F 1 "Conn_01x10" H 8150 3850 50  0000 C CNN
F 2 "Connector_PinSocket_2.54mm:PinSocket_1x10_P2.54mm_Vertical" H 8450 3350 50  0001 C CNN
F 3 "~" H 8450 3350 50  0001 C CNN
	1    8450 3350
	-1   0    0    -1  
$EndComp
Wire Wire Line
	9300 3550 9300 3700
$Comp
L power:GND #PWR0106
U 1 1
P 9300 3700
F 0 "#PWR0106" H 9300 3450 50  0001 C CNN
F 1 "GND" H 9300 3550 50  0000 C CNN
F 2 "" H 9300 3700 50  0001 C CNN
F 3 "" H 9300 3700 50  0001 C CNN
	1    9300 3700
	1    0    0    -1  
$EndComp
$Comp
L Connector_Generic:Conn_01x19 J6
U 1 1
P 8150 2950
F 0 "J6" H 7550 3950 50  0000 L CNN
F 1 "Conn_01x19" H 7750 3950 50  0000 L CNN
F 2 "Connector_PinSocket_2.54mm:PinSocket_1x19_P2.54mm_Vertical" H 8150 2950 50  0001 C CNN
F 3 "~" H 8150 2950 50  0001 C CNN
	1    8150 2950
	1    0    0    -1  
$EndComp
$Comp
L Connector_Generic:Conn_01x06 J7
U 1 1
P 9250 4350
F 0 "J7" H 9300 4650 50  0000 C CNN
F 1 "Conn_01x06" H 8950 4650 50  0000 C CNN
F 2 "Connector_PinSocket_2.54mm:PinSocket_1x06_P2.54mm_Vertical" H 9250 4350 50  0001 C CNN
F 3 "~" H 9250 4350 50  0001 C CNN
	1    9250 4350
	-1   0    0    -1  
$EndComp
$Comp
L Connector_Generic:Conn_01x08 J8
U 1 1
P 9250 5150
F 0 "J8" H 9250 5550 50  0000 L CNN
F 1 "Conn_01x08" H 8700 5550 50  0000 L CNN
F 2 "Connector_PinSocket_2.54mm:PinSocket_1x08_P2.54mm_Vertical" H 9250 5150 50  0001 C CNN
F 3 "~" H 9250 5150 50  0001 C CNN
	1    9250 5150
	-1   0    0    -1  
$EndComp
NoConn ~ 9450 5550
Wire Wire Line
	9450 4950 10200 4950
Wire Wire Line
	9450 5050 10200 5050
Wire Wire Line
	10200 5050 10200 4950
Wire Wire Line
	10200 5050 10200 5200
Connection ~ 10200 5050
$Comp
L power:GND #PWR0107
U 1 1
P 10200 5200
F 0 "#PWR0107" H 10200 4950 50  0001 C CNN
F 1 "GND" H 10200 5050 50  0000 C CNN
F 2 "" H 10200 5200 50  0001 C CNN
F 3 "" H 10200 5200 50  0001 C CNN
	1    10200 5200
	1    0    0    -1  
$EndComp
$Comp
L Connector_Generic:Conn_01x15 J9
U 1 1
P 8950 4850
F 0 "J9" H 8350 5650 50  0000 L CNN
F 1 "Conn_01x15" H 8550 5650 50  0000 L CNN
F 2 "Connector_PinSocket_2.54mm:PinSocket_1x15_P2.54mm_Vertical" H 8950 4850 50  0001 C CNN
F 3 "~" H 8950 4850 50  0001 C CNN
	1    8950 4850
	1    0    0    -1  
$EndComp
NoConn ~ 8750 5550
Wire Wire Line
	8750 5050 8600 5050
Wire Wire Line
	8750 4950 7650 4950
$Comp
L power:GND #PWR0108
U 1 1
P 7650 5200
F 0 "#PWR0108" H 7650 4950 50  0001 C CNN
F 1 "GND" H 7650 5050 50  0000 C CNN
F 2 "" H 7650 5200 50  0001 C CNN
F 3 "" H 7650 5200 50  0001 C CNN
	1    7650 5200
	1    0    0    -1  
$EndComp
Wire Wire Line
	7650 4950 7650 5200
$Comp
L Connector_Generic:Conn_01x08 J4
U 1 1
P 8450 2350
F 0 "J4" H 8450 2750 50  0000 L CNN
F 1 "Conn_01x08" H 7900 2750 50  0000 L CNN
F 2 "Connector_PinSocket_2.54mm:PinSocket_1x08_P2.54mm_Vertical" H 8450 2350 50  0001 C CNN
F 3 "~" H 8450 2350 50  0001 C CNN
	1    8450 2350
	-1   0    0    -1  
$EndComp
Text Notes 9050 3800 0    50   ~ 0
SDA
Text Notes 9050 3900 0    50   ~ 0
SCL
Wire Wire Line
	8650 3550 9300 3550
$EndSCHEMATC
